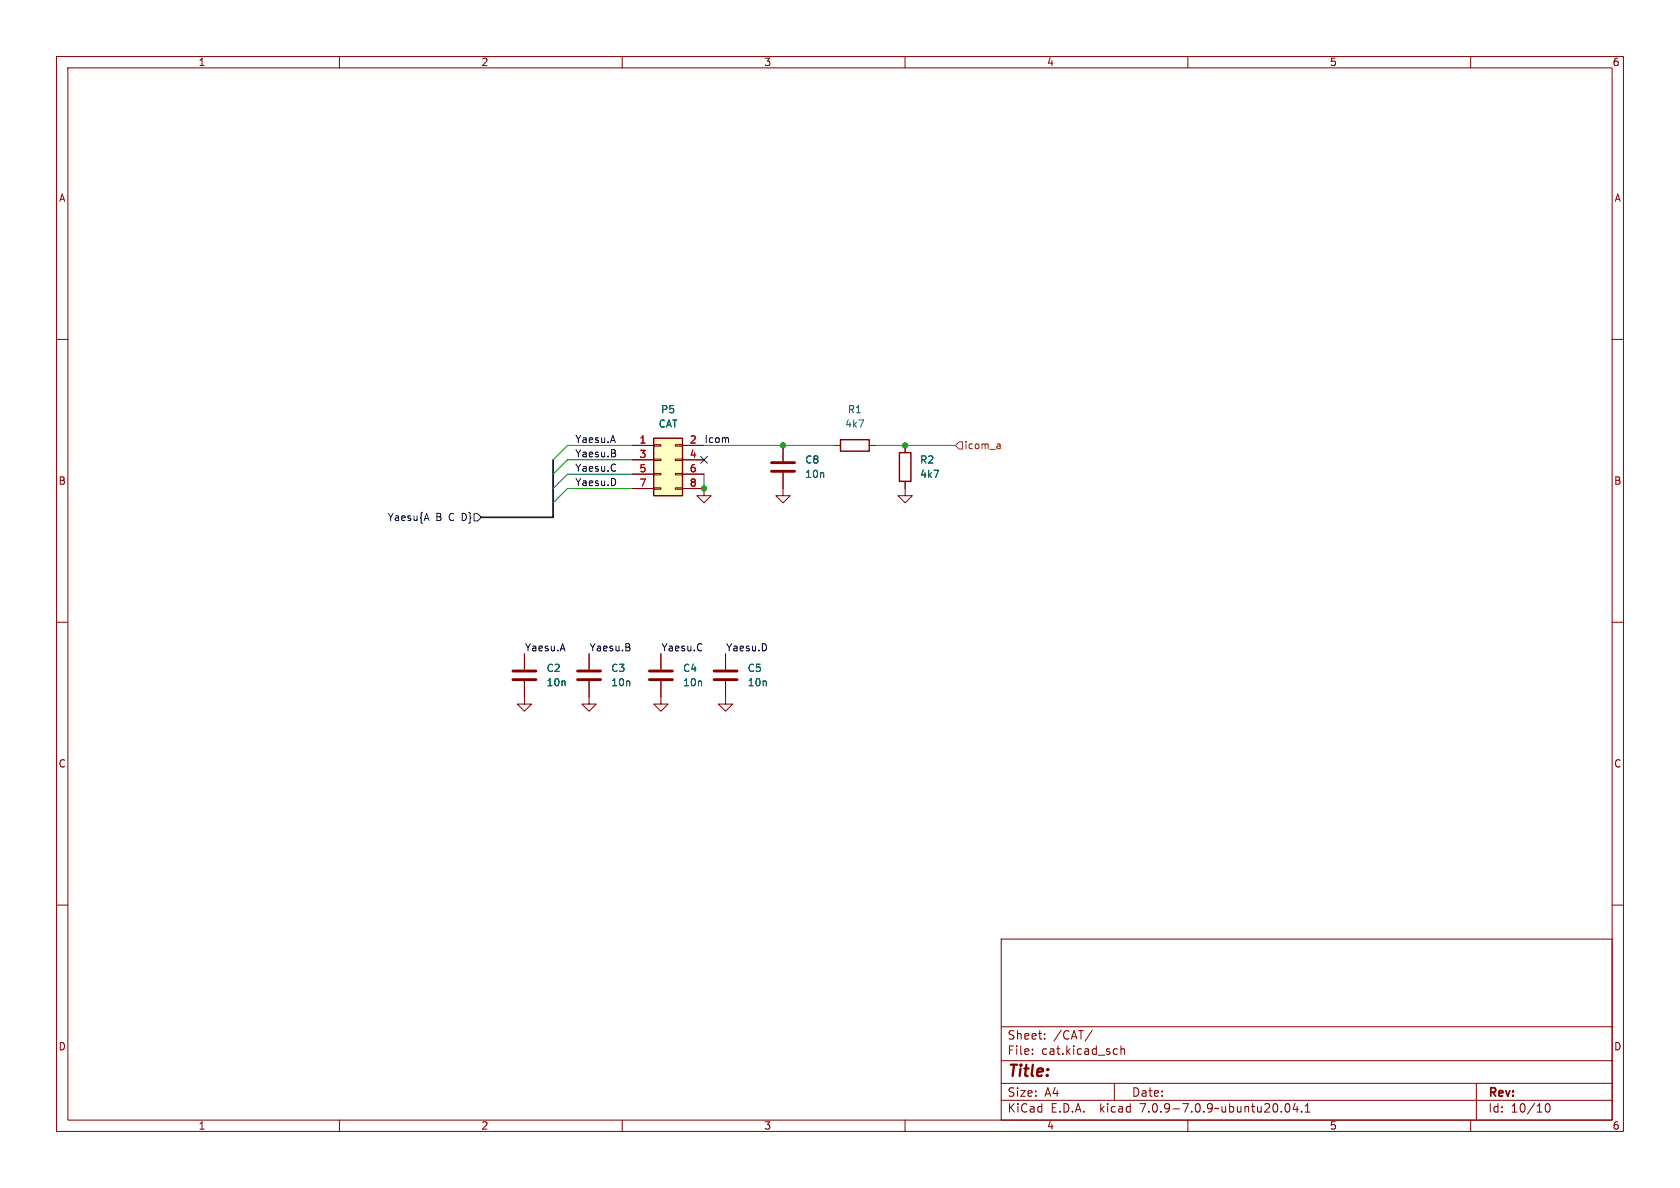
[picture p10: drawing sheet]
<svg xmlns="http://www.w3.org/2000/svg" width="297mm" height="210mm" viewBox="0 0 297 210" stroke-linecap="round" stroke-linejoin="round" font-family="sans-serif">
<g fill="none" stroke="#840000" stroke-width=".18">
<path d="M10 10h277v190h-277zM12 12h273v186h-273zM60 10v2M110 10v2M160 10v2M210 10v2M260 10v2M10 60h2M285 60h2M111.8 78.7h3.8M115.6 78.6h1.2v.3h-1.2zM119.4 78.6h1.2v.3h-1.2z"/>
<path d="M120.6 78.7h3.9M138.4 78.7v2.8M147.3 78.7h1.3M153.7 78.7h1.2M160 78.7v1.3M111.8 81.3h3.8M111.8 83.8h3.8M111.8 86.4h3.8M115.6 86.2h1.2v.3h-1.2zM115.6 83.7h1.2v.2h-1.2zM115.6 81.2h1.2v.2h-1.2zM119.4 86.2h1.2v.3h-1.2z"/>
<path d="M119.4 83.7h1.2v.2h-1.2zM119.4 81.2h1.2v.2h-1.2zM120.6 86.4h3.9v1.2h-1.3l1.3 1.3 1.2-1.3h-1.2M120.6 81.3h3.9M120.6 83.8h3.9M138.4 83.6v4h-1.2l1.2 1.3 1.3-1.3h-1.3M160 85.1v2.5h-1.3l1.3 1.3 1.3-1.3h-1.3M10 110h2M92.7 115.6v2.8M104.1 115.6v2.8M116.8 115.6v2.8M128.3 115.6v2.8"/>
<path d="M285 110h2M92.7 120.4v4.1h-1.3l1.3 1.2 1.3-1.2h-1.3M104.1 120.4v4.1h-1.2l1.2 1.2 1.3-1.2h-1.3M116.8 120.4v4.1h-1.2l1.2 1.2 1.3-1.2h-1.3M128.3 120.4v4.1h-1.3l1.3 1.2 1.2-1.2h-1.2M10 160h2M285 160h2M177 166h108v32h-108zM60 198v2M110 198v2M160 198v2M177 194.5h108"/>
<path d="M177 191.5h108M177 187.5h108M177 181.5h108M182.5 186.3v.1M182.5 185.5v.1M184.7 183.6v.1M184.7 182.8v.1M193.1 182.1l-1.3 2M197 191.5v3M197.1 185.4l.4 .1M197.5 186.3l-.4 .1M198.2 185.5l.2-.1 .3 .1 .1 .9"/>
<path d="M198.2 184.9v1.5M210 198v2M227.3 195.2l.2-.1a.81 .81 0 0 1 .6 .6 .81 .81 0 0 1-.3 .8l-.1 .1a.81 .81 0 0 1-.4-1.4zM229 195l-.4 1.1h.9M229.3 195.6v1M230.1 196.5v.1M230.7 196.6h.9M230.7 195.5l.5-.4v1.5M260 198v2M261 191.5v6.5M273.4 195.2l.1-.1a.81 .81 0 0 1 .6 .6 .81 .81 0 0 1-.3 .8l-.1 .1a.81 .81 0 0 1-.6-.6 .81 .81 0 0 1 .3-.8z"/>
</g>
<path d="M136.4 83.3h4.1M136.4 81.8h4.1M90.7 118.6h4M102.1 118.6h4.1M114.8 118.6h4.1M126.2 118.6h4.1M90.7 120.1h4M102.1 120.1h4.1M114.8 120.1h4.1M126.2 120.1h4.1" fill="none" stroke="#840000" stroke-width=".51"/>
<path d="M115.6 77.5h5v10.1h-5z" fill="#ffffc2" stroke="#ffffc2" stroke-width=".18"/>
<path d="M115.6 77.5h5v10.1h-5zM148.6 77.7h5.1v2.1h-5.1zM159 80h2v5.1h-2z" fill="none" stroke="#840000" stroke-width=".25"/>
<path d="M75.4 90.7l.4 1.3M83.8 90.8h.7l.6 .6-.6 .7h-.7zM123.9 80.7l1.2 1.2M125.1 80.7l-1.2 1.2" fill="none" stroke="#000084" stroke-width=".18"/>
<path d="M169.5 78.1h.7v1.3h-.7l-.6-.7zM176.6 78.5l.2 .2v.6M176.8 79.3h-.4M176.8 78.8h-.4" fill="none" stroke="#725600" stroke-width=".18"/>
<path d="M108.8 80.2v.4M111.3 114.5v.4" fill="none" stroke="#0f0f0f" stroke-width=".18"/>
<path d="M97.8 81.3v10.1h-12.7" fill="none" stroke="#000084" stroke-width=".3"/>
<path d="M111.8 78.7h-11.5l-2.5 2.6M124.5 78.7h22.8M154.9 78.7h14M111.8 86.4h-11.5l-2.5 2.5M111.8 83.8h-11.5l-2.5 2.6M111.8 81.3h-11.5l-2.5 2.5M124.5 83.8v2.6" fill="none" stroke="#009600" stroke-width=".18"/>
<g fill="#009600" stroke="#009600" stroke-width=".18">
<circle cx="138.4" cy="78.7" r=".46"/>
<circle cx="160" cy="78.7" r=".46"/>
<circle cx="124.5" cy="86.4" r=".46"/>
</g>
<text font-size="2.8" fill="#840000" x="178" y="190.9">Title:</text>
<g font-size="2.1" fill="#840000">
<text x="178" y="184">Sheet:</text>
<text x="186.2" y="184">/CAT/</text>
<text x="178" y="186.7">File:</text>
<text x="184.1" y="186.7">cat.kicad_sch</text>
<text x="178" y="196.9">KiCad</text>
<text x="178" y="194.1">Size:</text>
<text x="184.7" y="194.1">A4</text>
<text x="185.7" y="196.9">E.D.A.</text>
<text x="194.6" y="196.9">kicad</text>
<text x="200" y="194.1">Date:</text>
<text x="201.8" y="196.9">7.0.9-7.0.9~ubuntu20.04.1</text>
<text x="263" y="194.3">Rev:</text>
<text x="263" y="196.9">Id:</text>
<text x="267.1" y="196.9">10/10</text>
</g>
<g font-size="1.8" fill="#840000">
<text x="35" y="11.9">1</text>
<text x="85" y="11.9">2</text>
<text x="135" y="11.9">3</text>
<text x="185" y="11.9">4</text>
<text x="235" y="11.9">5</text>
<text x="285" y="11.9">6</text>
<text x="10.3" y="35.9">A</text>
<text x="285.3" y="35.9">A</text>
<text x="10.3" y="85.9">B</text>
<text x="285.3" y="85.9">B</text>
<text x="10.3" y="135.9">C</text>
<text x="285.3" y="135.9">C</text>
<text x="10.3" y="185.9">D</text>
<text x="285.3" y="185.9">D</text>
<text x="35" y="199.9">1</text>
<text x="85" y="199.9">2</text>
<text x="135" y="199.9">3</text>
<text x="185" y="199.9">4</text>
<text x="235" y="199.9">5</text>
<text x="285" y="199.9">6</text>
</g>
<g font-size="1.8" fill="#006464">
<text x="116.3" y="75.8">CAT</text>
<text x="116.8" y="73.3">P5</text>
<text x="149.3" y="75.8">4k7</text>
<text x="149.8" y="73.3">R1</text>
<text x="142.2" y="82.1">C8</text>
<text x="162.6" y="82.1">R2</text>
<text x="142.2" y="84.7">10n</text>
<text x="162.6" y="84.7">4k7</text>
<text x="96.5" y="119">C2</text>
<text x="108" y="119">C3</text>
<text x="120.7" y="119">C4</text>
<text x="132.1" y="119">C5</text>
<text x="96.5" y="121.5">10n</text>
<text x="108" y="121.5">10n</text>
<text x="120.7" y="121.5">10n</text>
<text x="132.1" y="121.5">10n</text>
</g>
<g font-size="1.8" fill="#0f0f0f">
<text x="101.6" y="83.5">Yaesu.C</text>
<text x="101.6" y="80.9">Yaesu.B</text>
<text x="101.6" y="78.4">Yaesu.A</text>
<text x="124.5" y="78.4">Icom</text>
<text x="101.6" y="86">Yaesu.D</text>
<text x="92.7" y="115.2">Yaesu.A</text>
<text x="104.1" y="115.2">Yaesu.B</text>
<text x="116.8" y="115.2">Yaesu.C</text>
<text x="128.3" y="115.2">Yaesu.D</text>
</g>
<g font-size="1.8" fill="#a90000">
<text x="113" y="78.5">1</text>
<text x="113" y="81">3</text>
<text x="113" y="83.6">5</text>
<text x="121.8" y="78.5">2</text>
<text x="121.8" y="81">4</text>
<text x="121.8" y="83.6">6</text>
<text x="113" y="86.1">7</text>
<text x="121.8" y="86.1">8</text>
</g>
<text font-size="1.8" fill="#725600" x="170.4" y="79.6">icom_a</text>
<g font-size="1.8" fill="#000084">
<text x="68.4" y="92.3">Yaesu{A</text>
<text x="77" y="92.3">B</text>
<text x="79.5" y="92.3">C D}</text>
</g>
</svg>
